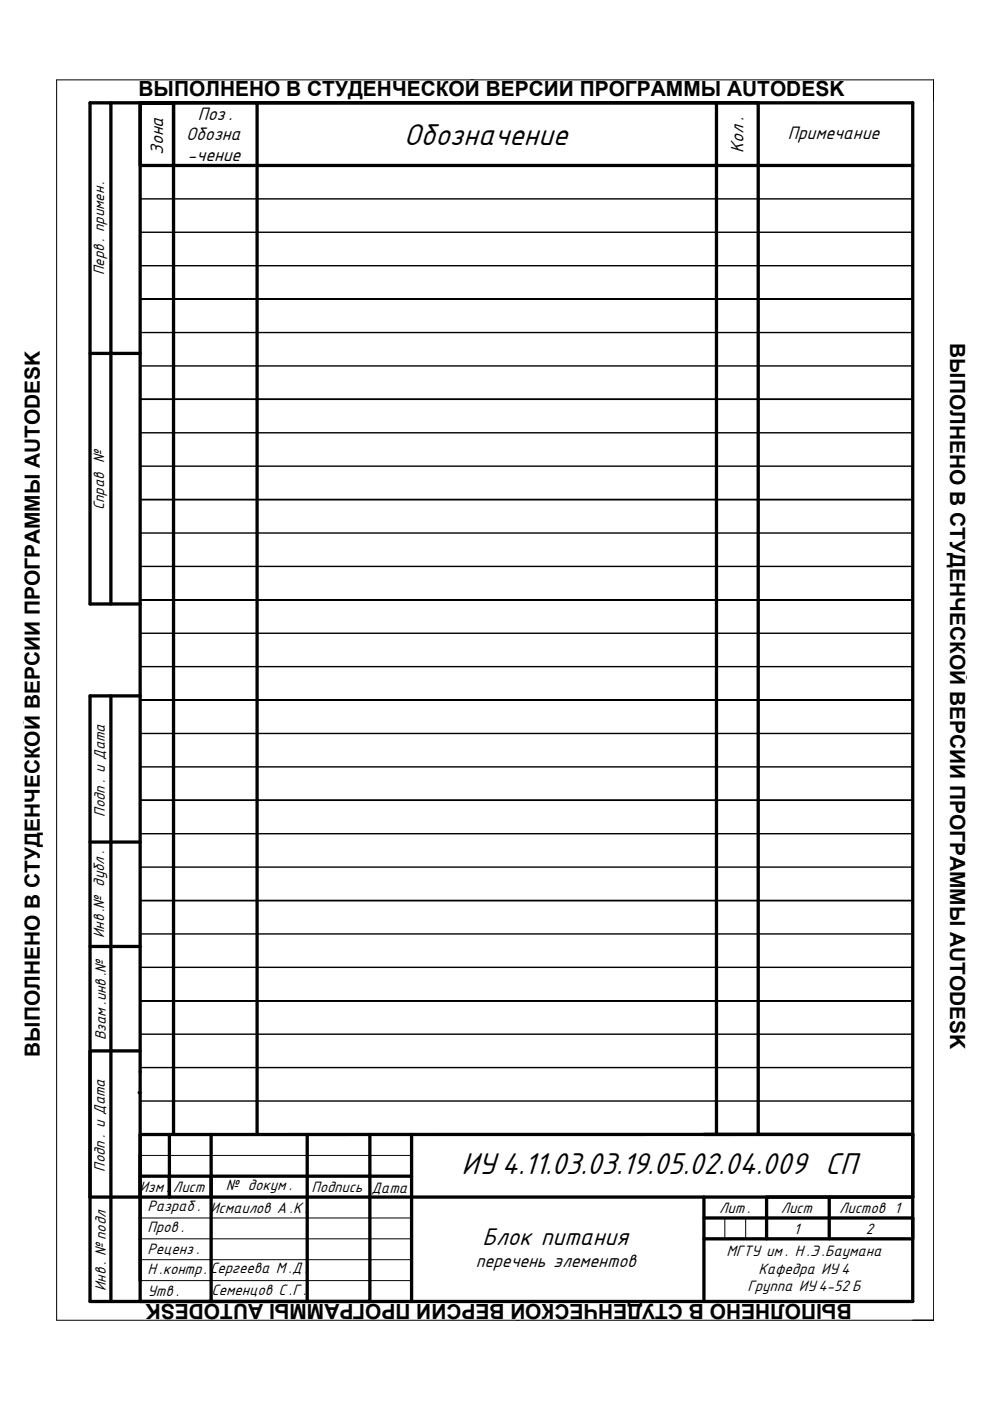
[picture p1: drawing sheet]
<svg xmlns="http://www.w3.org/2000/svg" width="210mm" height="297mm" viewBox="0 0 210 297" stroke-linecap="round" stroke-linejoin="round" font-family="sans-serif">
<!-- layer: 0 -->
<path d="M12 16.9h185.9v263h-185.9z" fill="none" stroke="#000" stroke-width=".21"/>
<path d="M197.9 16.9v4.5M193.5 279.9h4.4" fill="none" stroke="#000" stroke-width=".25"/>
<!-- layer: border -->
<g fill="none" stroke="#000" stroke-width=".7">
<path d="M23.5 21.8h170v254.1h-163.8h15.1v-35.4M29.7 21.8h7.1zM29.7 21.8v254.1h-10.6v-128.4h10.6M19.1 74.9h10.6M23.5 128.1v-106.3h-4.4v106.3h10.6M23.5 147.5v128.4M19.1 178.5h10.6M19.1 200.7h10.6M29.7 222.8h-10.6v31h10.6M29.7 245v4.4h48.7M29.7 249.4v4.4h48.7M35.9 240.5v13.3"/>
<path d="M65.1 240.5v35.4h-20.3M78.4 240.5v35.4h-13.3M87.3 253.8h106.2h-17.7v8.9M149.3 258.2h44.2v4.5h-44.2M149.3 253.8v22.1M175.8 253.8h-13.3v8.9M193.5 240.5h-163.8"/>
</g>
<g fill="#000">
<circle cx="29.7" cy="231.7" r=".35"/>
<circle cx="78.4" cy="275.9" r=".35"/>
<circle cx="193.5" cy="275.9" r=".2"/>
</g>
<path d="M193.5 245v-4.5v4.5" fill="none" stroke="#000" stroke-width=".4"/>
<path d="M29.7 245h48.7M29.7 258.2h48.7M153.7 258.2v4.5M158.1 258.2v4.5M29.7 262.7h48.7M29.7 267.1h48.7M29.7 271.5h48.7" fill="none" stroke="#000" stroke-width=".21"/>
<!-- layer: Sheet -->
<path d="M36.8 35.1v-13.3h17.7v218.7M54.5 21.8h97.4v218.7M151.9 21.8h8.9v218.7M193.5 35.1h-163.8v-13.3h7.1v218.7M44.8 249.4v4.4M78.4 249.4h8.9M78.4 253.8h8.9M87.3 240.5v35.4" fill="none" stroke="#000" stroke-width=".7"/>
<path d="M78.4 245h8.9M78.4 258.2h8.9M78.4 262.7h8.9M78.4 267.1h8.9M78.4 271.5h8.9" fill="none" stroke="#000" stroke-width=".21"/>
<g fill="none" stroke="#000" stroke-width=".3">
<path d="M29.7 35.1v7.1h163.8M54.5 21.8v13.3M193.5 21.8h-32.7v13.3M29.7 56.3v7.1h163.8h-163.8M193.5 49.2h-163.8v-7v14.1h163.8M29.7 70.5h163.8M29.7 77.6h163.8M29.7 91.8h163.8M29.7 98.8h163.8M193.5 84.7h-163.8h163.8M29.7 113h163.8M193.5 105.9h-163.8h163.8"/>
<path d="M29.7 120.1h163.8M29.7 134.3h163.8M193.5 127.2h-163.8h163.8M29.7 141.3h163.8M29.7 155.5h163.8M193.5 148.4h-163.8h163.8M29.7 162.6h163.8M29.7 176.8h163.8M193.5 169.7h-163.8h163.8M29.7 183.8h163.8M29.7 198h163.8M193.5 190.9h-163.8h163.8"/>
<path d="M29.7 205.1h163.8M29.7 219.3h163.8M193.5 212.2h-163.8h163.8M29.7 226.3h163.8M29.7 233.4h163.8M29.7 253.8h1.8M31.7 253.8h-2h2.2M65.1 253.8h-20.3v4.4M87.3 253.8h62M87.3 240.5h106.2M162.5 253.8v4.4h13.3v4.5M175.8 258.2h17.7"/>
<path d="M44.8 267.1v8.8M149.3 262.7v13.2"/>
</g>
<g font-size="7.2">
<text x="85.6" y="30.6">Обозначение</text>
<text x="97.9" y="248.9">ИУ 4.11.03.03.19.05.02.04.009 СП</text>
</g>
<text font-size="5.7" x="102.3" y="263.9">Блок питания</text>
<g font-size="4.4">
<text x="29.4" y="20.4">ВЫПОЛНЕНО В СТУДЕНЧЕСКОЙ ВЕРСИИ ПРОГРАММЫ AUTODESK</text>
<text x="201.5" y="72.8" transform="rotate(90 201.5 72.8)">ВЫПОЛНЕНО В СТУДЕНЧЕСКОЙ ВЕРСИИ ПРОГРАММЫ AUTODESK</text>
<text x="8.5" y="224" transform="rotate(-90 8.5 224)">ВЫПОЛНЕНО В СТУДЕНЧЕСКОЙ ВЕРСИИ ПРОГРАММЫ AUTODESK</text>
<text x="180.6" y="276.4" transform="rotate(180 180.6 276.4)">ВЫПОЛНЕНО В СТУДЕНЧЕСКОЙ ВЕРСИИ ПРОГРАММЫ AUTODESK</text>
</g>
<g font-size="4.3">
<text x="39.5" y="29.8">Обозна</text>
<text x="41.9" y="25.3">Поз .</text>
<text x="167" y="29.4">Примечание</text>
<text x="34.6" y="32.8" transform="rotate(-90 34.6 32.8)">Зона</text>
<text x="39.7" y="34.2">-чение</text>
<text x="157.7" y="32.4" transform="rotate(-90 157.7 32.4)">Кол .</text>
<text x="100.9" y="268.6">перечень элементов</text>
</g>
<g font-size="3.6">
<text x="22.1" y="58.3" transform="rotate(-90 22.1 58.3)">Перв . примен.</text>
<text x="22.1" y="108.2" transform="rotate(-90 22.1 108.2)">Справ №</text>
<text x="22.2" y="173.2" transform="rotate(-90 22.2 173.2)">Подп . и Дата</text>
<text x="22.1" y="198.9" transform="rotate(-90 22.1 198.9)">Инв .№ дубл .</text>
<text x="22.4" y="220.5" transform="rotate(-90 22.4 220.5)">Взам .инв .№</text>
<text x="22.2" y="248.4" transform="rotate(-90 22.2 248.4)">Подп . и Дата</text>
<text x="29.6" y="252.7">Изм .</text>
<text x="31.3" y="256.8">Разраб . Исмаилов А .К .</text>
<text x="36.7" y="252.7">Лист</text>
<text x="47.9" y="252.4">№ докум .</text>
<text x="66" y="252.8">Подпись</text>
<text x="78.8" y="252.8">Дата</text>
<text x="152.5" y="257.1">Лит .</text>
<text x="165.5" y="257.3">Лист</text>
<text x="177.9" y="257.2">Листов 1</text>
<text x="31.3" y="261.3">Пров .</text>
<text x="168.3" y="261.5">1</text>
<text x="183.6" y="261.5">2</text>
<text x="31.3" y="265.8">Реценз .</text>
<text x="154" y="266.4">МГТУ им . Н .Э .Баумана</text>
<text x="22.4" y="273.7" transform="rotate(-90 22.4 273.7)">Инв . № подл</text>
<text x="31.3" y="270.1">Н .контр. Сергеева М .Д .</text>
<text x="31.3" y="274.8">Утв .</text>
<text x="44.9" y="274.7">Семенцов С .Г .</text>
<text x="158.5" y="273.8">Группа ИУ 4-52 Б</text>
<text x="160.8" y="270.1">Кафедра ИУ 4</text>
</g>
</svg>
